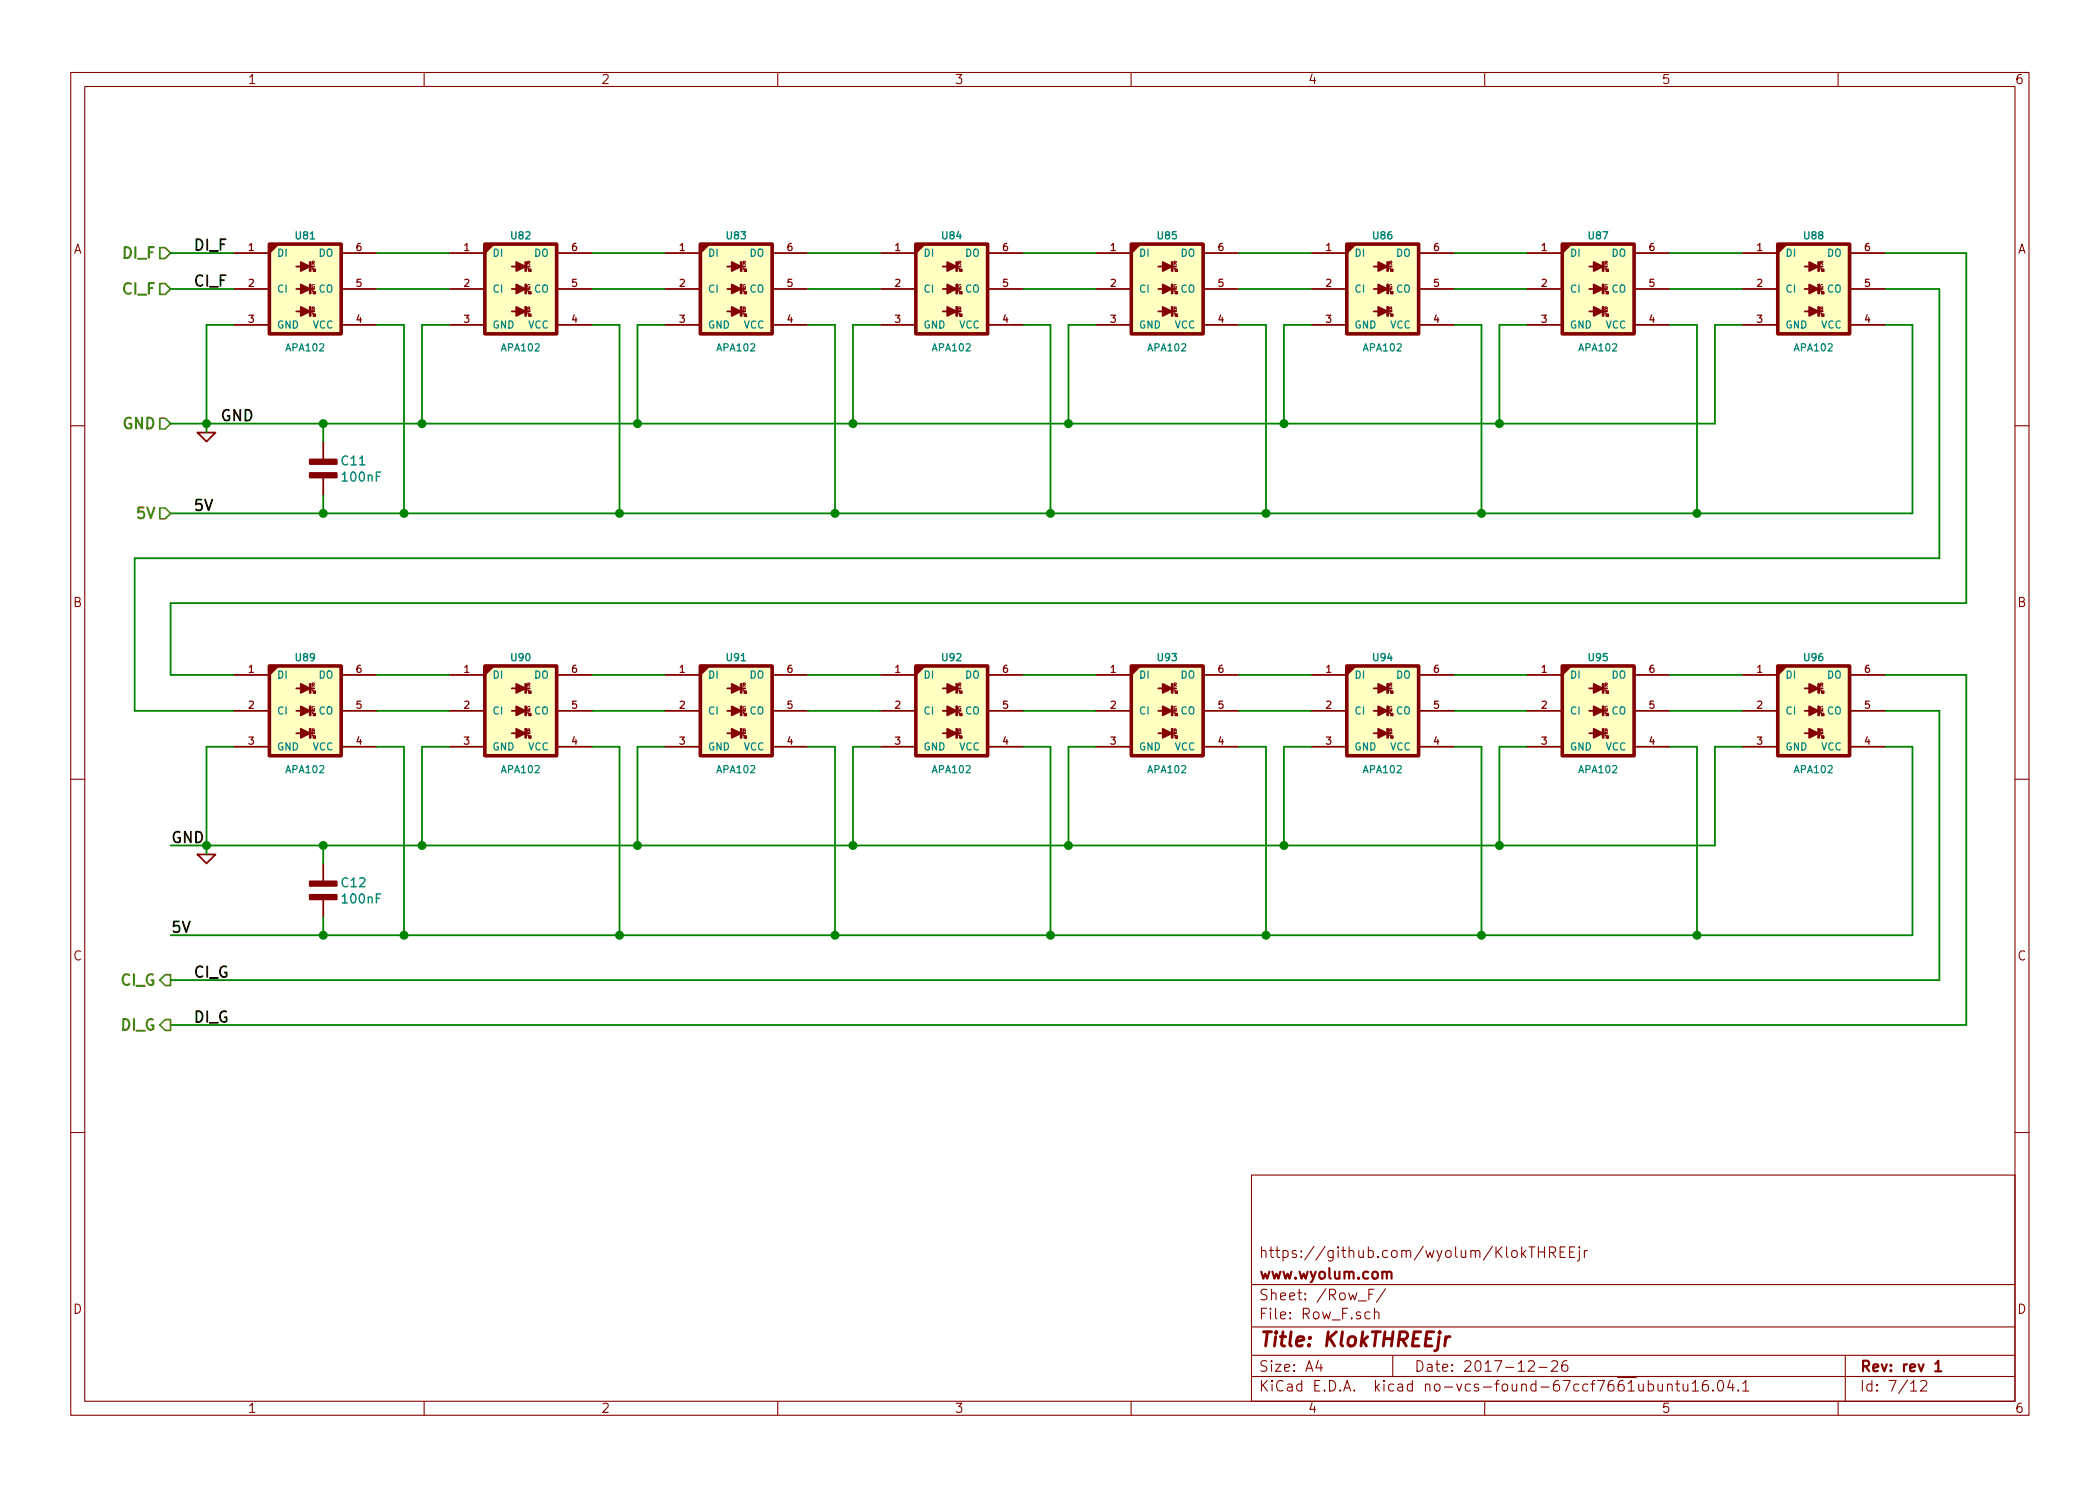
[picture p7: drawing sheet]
EESchema Schematic File Version 4
LIBS:KlokTHREEjr
LIBS:KlokTHREEjr-cache
EELAYER 26 0
EELAYER END
$Descr A4 11693 8268
encoding utf-8
Sheet 7 12
Title "KlokTHREEjr"
Date "2017-12-26"
Rev "rev 1"
Comp "www.wyolum.com"
Comment1 "https://github.com/wyolum/KlokTHREEjr"
Comment2 ""
Comment3 ""
Comment4 ""
$EndDescr
Text Label 1075 1400 0    60   ~ 0
DI_F
Text HLabel 950  2350 0    60   Input ~ 12
GND
$Comp
L KlokTHREEjr:APA102 U81
U 1 1
P 1700 1600
AR Path="/56C21E5C" Ref="U81"  Part="1" 
AR Path="/54254DE3/56C21E5C" Ref="U81"  Part="1" 
F 0 "U81" H 1700 1900 40  0000 C CNB
F 1 "APA102" H 1700 1275 40  0000 C CNN
F 2 "KlokTHREEjr_libs:APA102" H 1600 2000 60  0001 C CNN
F 3 "" H 1700 1600 60  0001 C CNN
F 4 "mfr_pn" H 1700 1600 60  0001 C CNN "manf#"
	1    1700 1600
	1    0    0    -1  
$EndComp
Text Label 1225 2350 0    60   ~ 0
GND
Text Label 1075 2850 0    60   ~ 0
5V
$Comp
L KlokTHREEjr:GND #PWR011
U 1 1
P 1150 2400
F 0 "#PWR011" H 1150 2400 30  0001 C CNN
F 1 "GND" H 1150 2330 30  0001 C CNN
F 2 "" H 1150 2400 60  0001 C CNN
F 3 "" H 1150 2400 60  0001 C CNN
F 4 "Value" H 1150 2400 50  0001 C CNN "manf#"
	1    1150 2400
	1    0    0    -1  
$EndComp
Wire Wire Line
	1150 1800 1150 2350
Wire Wire Line
	950  2350 1150 2350
Wire Wire Line
	10800 3100 10800 1600
Wire Wire Line
	950  2850 1800 2850
Connection ~ 1150 2350
Text HLabel 950  2850 0    60   Input ~ 12
5V
$Comp
L KlokTHREEjr:APA102 U82
U 1 1
P 2900 1600
AR Path="/56C21E87" Ref="U82"  Part="1" 
AR Path="/54254DE3/56C21E87" Ref="U82"  Part="1" 
F 0 "U82" H 2900 1900 40  0000 C CNB
F 1 "APA102" H 2900 1275 40  0000 C CNN
F 2 "KlokTHREEjr_libs:APA102" H 2800 2000 60  0001 C CNN
F 3 "" H 2900 1600 60  0001 C CNN
F 4 "mfr_pn" H 2900 1600 60  0001 C CNN "manf#"
	1    2900 1600
	1    0    0    -1  
$EndComp
$Comp
L KlokTHREEjr:APA102 U83
U 1 1
P 4100 1600
AR Path="/56C21E8F" Ref="U83"  Part="1" 
AR Path="/54254DE3/56C21E8F" Ref="U83"  Part="1" 
F 0 "U83" H 4100 1900 40  0000 C CNB
F 1 "APA102" H 4100 1275 40  0000 C CNN
F 2 "KlokTHREEjr_libs:APA102" H 4000 2000 60  0001 C CNN
F 3 "" H 4100 1600 60  0001 C CNN
F 4 "mfr_pn" H 4100 1600 60  0001 C CNN "manf#"
	1    4100 1600
	1    0    0    -1  
$EndComp
$Comp
L KlokTHREEjr:APA102 U84
U 1 1
P 5300 1600
AR Path="/56C21E97" Ref="U84"  Part="1" 
AR Path="/54254DE3/56C21E97" Ref="U84"  Part="1" 
F 0 "U84" H 5300 1900 40  0000 C CNB
F 1 "APA102" H 5300 1275 40  0000 C CNN
F 2 "KlokTHREEjr_libs:APA102" H 5200 2000 60  0001 C CNN
F 3 "" H 5300 1600 60  0001 C CNN
F 4 "mfr_pn" H 5300 1600 60  0001 C CNN "manf#"
	1    5300 1600
	1    0    0    -1  
$EndComp
$Comp
L KlokTHREEjr:APA102 U85
U 1 1
P 6500 1600
AR Path="/56C21E9F" Ref="U85"  Part="1" 
AR Path="/54254DE3/56C21E9F" Ref="U85"  Part="1" 
F 0 "U85" H 6500 1900 40  0000 C CNB
F 1 "APA102" H 6500 1275 40  0000 C CNN
F 2 "KlokTHREEjr_libs:APA102" H 6400 2000 60  0001 C CNN
F 3 "" H 6500 1600 60  0001 C CNN
F 4 "mfr_pn" H 6500 1600 60  0001 C CNN "manf#"
	1    6500 1600
	1    0    0    -1  
$EndComp
$Comp
L KlokTHREEjr:APA102 U86
U 1 1
P 7700 1600
AR Path="/56C21EA7" Ref="U86"  Part="1" 
AR Path="/54254DE3/56C21EA7" Ref="U86"  Part="1" 
F 0 "U86" H 7700 1900 40  0000 C CNB
F 1 "APA102" H 7700 1275 40  0000 C CNN
F 2 "KlokTHREEjr_libs:APA102" H 7600 2000 60  0001 C CNN
F 3 "" H 7700 1600 60  0001 C CNN
F 4 "mfr_pn" H 7700 1600 60  0001 C CNN "manf#"
	1    7700 1600
	1    0    0    -1  
$EndComp
$Comp
L KlokTHREEjr:APA102 U87
U 1 1
P 8900 1600
AR Path="/56C21EAF" Ref="U87"  Part="1" 
AR Path="/54254DE3/56C21EAF" Ref="U87"  Part="1" 
F 0 "U87" H 8900 1900 40  0000 C CNB
F 1 "APA102" H 8900 1275 40  0000 C CNN
F 2 "KlokTHREEjr_libs:APA102" H 8800 2000 60  0001 C CNN
F 3 "" H 8900 1600 60  0001 C CNN
F 4 "mfr_pn" H 8900 1600 60  0001 C CNN "manf#"
	1    8900 1600
	1    0    0    -1  
$EndComp
$Comp
L KlokTHREEjr:APA102 U88
U 1 1
P 10100 1600
AR Path="/56C21EB7" Ref="U88"  Part="1" 
AR Path="/54254DE3/56C21EB7" Ref="U88"  Part="1" 
F 0 "U88" H 10100 1900 40  0000 C CNB
F 1 "APA102" H 10100 1275 40  0000 C CNN
F 2 "KlokTHREEjr_libs:APA102" H 10000 2000 60  0001 C CNN
F 3 "" H 10100 1600 60  0001 C CNN
F 4 "mfr_pn" H 10100 1600 60  0001 C CNN "manf#"
	1    10100 1600
	1    0    0    -1  
$EndComp
Wire Wire Line
	2100 1400 2500 1400
Wire Wire Line
	3300 1400 3700 1400
Wire Wire Line
	2100 1600 2500 1600
Wire Wire Line
	3300 1600 3700 1600
Wire Wire Line
	4500 1400 4900 1400
Wire Wire Line
	4500 1600 4900 1600
Wire Wire Line
	5700 1400 6100 1400
Wire Wire Line
	5700 1600 6100 1600
Wire Wire Line
	6900 1400 7300 1400
Wire Wire Line
	6900 1600 7300 1600
Wire Wire Line
	8100 1400 8500 1400
Wire Wire Line
	8100 1600 8500 1600
Wire Wire Line
	9300 1400 9700 1400
Wire Wire Line
	9300 1600 9700 1600
Wire Wire Line
	1300 1800 1150 1800
Wire Wire Line
	2500 1800 2350 1800
Wire Wire Line
	2350 1800 2350 2350
Connection ~ 2350 2350
Wire Wire Line
	2100 1800 2250 1800
Wire Wire Line
	2250 1800 2250 2850
Connection ~ 2250 2850
Wire Wire Line
	3300 1800 3450 1800
Wire Wire Line
	3450 1800 3450 2850
Connection ~ 3450 2850
Wire Wire Line
	3700 1800 3550 1800
Wire Wire Line
	3550 1800 3550 2350
Connection ~ 3550 2350
Wire Wire Line
	4500 1800 4650 1800
Wire Wire Line
	4650 1800 4650 2850
Connection ~ 4650 2850
Wire Wire Line
	4900 1800 4750 1800
Wire Wire Line
	4750 1800 4750 2350
Connection ~ 4750 2350
Wire Wire Line
	5700 1800 5850 1800
Wire Wire Line
	5850 1800 5850 2850
Connection ~ 5850 2850
Wire Wire Line
	6100 1800 5950 1800
Wire Wire Line
	5950 1800 5950 2350
Connection ~ 5950 2350
Wire Wire Line
	6900 1800 7050 1800
Wire Wire Line
	7050 1800 7050 2850
Connection ~ 7050 2850
Wire Wire Line
	7300 1800 7150 1800
Wire Wire Line
	7150 1800 7150 2350
Connection ~ 7150 2350
Wire Wire Line
	8100 1800 8250 1800
Wire Wire Line
	8250 1800 8250 2850
Connection ~ 8250 2850
Wire Wire Line
	8500 1800 8350 1800
Wire Wire Line
	8350 1800 8350 2350
Connection ~ 8350 2350
Wire Wire Line
	9300 1800 9450 1800
Wire Wire Line
	9450 1800 9450 2850
Wire Wire Line
	9700 1800 9550 1800
Wire Wire Line
	9550 1800 9550 2350
Wire Wire Line
	10500 1800 10650 1800
Wire Wire Line
	10650 1800 10650 2850
Connection ~ 9450 2850
Wire Wire Line
	10800 1600 10500 1600
Wire Wire Line
	10500 1400 10950 1400
Wire Wire Line
	10950 1400 10950 3350
Wire Wire Line
	10950 3350 950  3350
Text HLabel 950  1400 0    60   Input ~ 12
DI_F
Text HLabel 950  1600 0    60   Input ~ 12
CI_F
Wire Wire Line
	1300 1400 950  1400
Wire Wire Line
	1300 1600 950  1600
Text Label 1075 1600 0    60   ~ 0
CI_F
Text HLabel 950  5450 0    60   Output ~ 12
CI_G
$Comp
L KlokTHREEjr:APA102 U89
U 1 1
P 1700 3950
AR Path="/5A520EF3" Ref="U89"  Part="1" 
AR Path="/54254DE3/5A520EF3" Ref="U89"  Part="1" 
F 0 "U89" H 1700 4250 40  0000 C CNB
F 1 "APA102" H 1700 3625 40  0000 C CNN
F 2 "KlokTHREEjr_libs:APA102" H 1600 4350 60  0001 C CNN
F 3 "" H 1700 3950 60  0001 C CNN
F 4 "mfr_pn" H 1700 3950 60  0001 C CNN "manf#"
	1    1700 3950
	1    0    0    -1  
$EndComp
Text Label 950  4700 0    60   ~ 0
GND
Text Label 950  5200 0    60   ~ 0
5V
Text Label 1075 5450 0    60   ~ 0
CI_G
$Comp
L KlokTHREEjr:GND #PWR012
U 1 1
P 1150 4750
F 0 "#PWR012" H 1150 4750 30  0001 C CNN
F 1 "GND" H 1150 4680 30  0001 C CNN
F 2 "" H 1150 4750 60  0001 C CNN
F 3 "" H 1150 4750 60  0001 C CNN
F 4 "Value" H 1150 4750 50  0001 C CNN "manf#"
	1    1150 4750
	1    0    0    -1  
$EndComp
Wire Wire Line
	1150 4150 1150 4700
Wire Wire Line
	950  5450 10800 5450
Wire Wire Line
	950  4700 1150 4700
Wire Wire Line
	10800 5450 10800 3950
Wire Wire Line
	950  5200 1800 5200
Connection ~ 1150 4700
$Comp
L KlokTHREEjr:APA102 U90
U 1 1
P 2900 3950
AR Path="/5A520F0B" Ref="U90"  Part="1" 
AR Path="/54254DE3/5A520F0B" Ref="U90"  Part="1" 
F 0 "U90" H 2900 4250 40  0000 C CNB
F 1 "APA102" H 2900 3625 40  0000 C CNN
F 2 "KlokTHREEjr_libs:APA102" H 2800 4350 60  0001 C CNN
F 3 "" H 2900 3950 60  0001 C CNN
F 4 "mfr_pn" H 2900 3950 60  0001 C CNN "manf#"
	1    2900 3950
	1    0    0    -1  
$EndComp
$Comp
L KlokTHREEjr:APA102 U91
U 1 1
P 4100 3950
AR Path="/5A520F12" Ref="U91"  Part="1" 
AR Path="/54254DE3/5A520F12" Ref="U91"  Part="1" 
F 0 "U91" H 4100 4250 40  0000 C CNB
F 1 "APA102" H 4100 3625 40  0000 C CNN
F 2 "KlokTHREEjr_libs:APA102" H 4000 4350 60  0001 C CNN
F 3 "" H 4100 3950 60  0001 C CNN
F 4 "mfr_pn" H 4100 3950 60  0001 C CNN "manf#"
	1    4100 3950
	1    0    0    -1  
$EndComp
$Comp
L KlokTHREEjr:APA102 U92
U 1 1
P 5300 3950
AR Path="/5A520F19" Ref="U92"  Part="1" 
AR Path="/54254DE3/5A520F19" Ref="U92"  Part="1" 
F 0 "U92" H 5300 4250 40  0000 C CNB
F 1 "APA102" H 5300 3625 40  0000 C CNN
F 2 "KlokTHREEjr_libs:APA102" H 5200 4350 60  0001 C CNN
F 3 "" H 5300 3950 60  0001 C CNN
F 4 "mfr_pn" H 5300 3950 60  0001 C CNN "manf#"
	1    5300 3950
	1    0    0    -1  
$EndComp
$Comp
L KlokTHREEjr:APA102 U93
U 1 1
P 6500 3950
AR Path="/5A520F20" Ref="U93"  Part="1" 
AR Path="/54254DE3/5A520F20" Ref="U93"  Part="1" 
F 0 "U93" H 6500 4250 40  0000 C CNB
F 1 "APA102" H 6500 3625 40  0000 C CNN
F 2 "KlokTHREEjr_libs:APA102" H 6400 4350 60  0001 C CNN
F 3 "" H 6500 3950 60  0001 C CNN
F 4 "mfr_pn" H 6500 3950 60  0001 C CNN "manf#"
	1    6500 3950
	1    0    0    -1  
$EndComp
$Comp
L KlokTHREEjr:APA102 U94
U 1 1
P 7700 3950
AR Path="/5A520F27" Ref="U94"  Part="1" 
AR Path="/54254DE3/5A520F27" Ref="U94"  Part="1" 
F 0 "U94" H 7700 4250 40  0000 C CNB
F 1 "APA102" H 7700 3625 40  0000 C CNN
F 2 "KlokTHREEjr_libs:APA102" H 7600 4350 60  0001 C CNN
F 3 "" H 7700 3950 60  0001 C CNN
F 4 "mfr_pn" H 7700 3950 60  0001 C CNN "manf#"
	1    7700 3950
	1    0    0    -1  
$EndComp
$Comp
L KlokTHREEjr:APA102 U95
U 1 1
P 8900 3950
AR Path="/5A520F2E" Ref="U95"  Part="1" 
AR Path="/54254DE3/5A520F2E" Ref="U95"  Part="1" 
F 0 "U95" H 8900 4250 40  0000 C CNB
F 1 "APA102" H 8900 3625 40  0000 C CNN
F 2 "KlokTHREEjr_libs:APA102" H 8800 4350 60  0001 C CNN
F 3 "" H 8900 3950 60  0001 C CNN
F 4 "mfr_pn" H 8900 3950 60  0001 C CNN "manf#"
	1    8900 3950
	1    0    0    -1  
$EndComp
$Comp
L KlokTHREEjr:APA102 U96
U 1 1
P 10100 3950
AR Path="/5A520F35" Ref="U96"  Part="1" 
AR Path="/54254DE3/5A520F35" Ref="U96"  Part="1" 
F 0 "U96" H 10100 4250 40  0000 C CNB
F 1 "APA102" H 10100 3625 40  0000 C CNN
F 2 "KlokTHREEjr_libs:APA102" H 10000 4350 60  0001 C CNN
F 3 "" H 10100 3950 60  0001 C CNN
F 4 "mfr_pn" H 10100 3950 60  0001 C CNN "manf#"
	1    10100 3950
	1    0    0    -1  
$EndComp
Wire Wire Line
	2100 3750 2500 3750
Wire Wire Line
	3300 3750 3700 3750
Wire Wire Line
	2100 3950 2500 3950
Wire Wire Line
	3300 3950 3700 3950
Wire Wire Line
	4500 3750 4900 3750
Wire Wire Line
	4500 3950 4900 3950
Wire Wire Line
	5700 3750 6100 3750
Wire Wire Line
	5700 3950 6100 3950
Wire Wire Line
	6900 3750 7300 3750
Wire Wire Line
	6900 3950 7300 3950
Wire Wire Line
	8100 3750 8500 3750
Wire Wire Line
	8100 3950 8500 3950
Wire Wire Line
	9300 3750 9700 3750
Wire Wire Line
	9300 3950 9700 3950
Wire Wire Line
	1300 4150 1150 4150
Wire Wire Line
	2500 4150 2350 4150
Wire Wire Line
	2350 4150 2350 4700
Connection ~ 2350 4700
Wire Wire Line
	2100 4150 2250 4150
Wire Wire Line
	2250 4150 2250 5200
Connection ~ 2250 5200
Wire Wire Line
	3300 4150 3450 4150
Wire Wire Line
	3450 4150 3450 5200
Connection ~ 3450 5200
Wire Wire Line
	3700 4150 3550 4150
Wire Wire Line
	3550 4150 3550 4700
Connection ~ 3550 4700
Wire Wire Line
	4500 4150 4650 4150
Wire Wire Line
	4650 4150 4650 5200
Connection ~ 4650 5200
Wire Wire Line
	4900 4150 4750 4150
Wire Wire Line
	4750 4150 4750 4700
Connection ~ 4750 4700
Wire Wire Line
	5700 4150 5850 4150
Wire Wire Line
	5850 4150 5850 5200
Connection ~ 5850 5200
Wire Wire Line
	6100 4150 5950 4150
Wire Wire Line
	5950 4150 5950 4700
Connection ~ 5950 4700
Wire Wire Line
	6900 4150 7050 4150
Wire Wire Line
	7050 4150 7050 5200
Connection ~ 7050 5200
Wire Wire Line
	7300 4150 7150 4150
Wire Wire Line
	7150 4150 7150 4700
Connection ~ 7150 4700
Wire Wire Line
	8100 4150 8250 4150
Wire Wire Line
	8250 4150 8250 5200
Connection ~ 8250 5200
Wire Wire Line
	8500 4150 8350 4150
Wire Wire Line
	8350 4150 8350 4700
Connection ~ 8350 4700
Wire Wire Line
	9300 4150 9450 4150
Wire Wire Line
	9450 4150 9450 5200
Wire Wire Line
	9700 4150 9550 4150
Wire Wire Line
	9550 4150 9550 4700
Wire Wire Line
	10500 4150 10650 4150
Wire Wire Line
	10650 4150 10650 5200
Connection ~ 9450 5200
Wire Wire Line
	10800 3950 10500 3950
Wire Wire Line
	10500 3750 10950 3750
Wire Wire Line
	10950 3750 10950 5700
Wire Wire Line
	10950 5700 950  5700
Text HLabel 950  5700 0    60   Output ~ 12
DI_G
Wire Wire Line
	1300 3750 950  3750
Text Label 1075 5700 0    60   ~ 0
DI_G
Wire Wire Line
	950  3750 950  3350
Wire Wire Line
	750  3100 750  3950
Wire Wire Line
	750  3100 10800 3100
Wire Wire Line
	750  3950 1300 3950
$Comp
L KlokTHREEjr:C_NP C11
U 1 1
P 1800 2600
F 0 "C11" H 1893 2645 50  0000 L CNN
F 1 "100nF" H 1893 2555 50  0000 L CNN
F 2 "KlokTHREEjr_libs:c_0805" H 1800 2600 60  0001 C CNN
F 3 "" H 1800 2600 60  0000 C CNN
F 4 "Value" H 1800 2600 50  0001 C CNN "manf#"
	1    1800 2600
	1    0    0    -1  
$EndComp
$Comp
L KlokTHREEjr:C_NP C12
U 1 1
P 1800 4950
F 0 "C12" H 1893 4995 50  0000 L CNN
F 1 "100nF" H 1893 4905 50  0000 L CNN
F 2 "KlokTHREEjr_libs:c_0805" H 1800 4950 60  0001 C CNN
F 3 "" H 1800 4950 60  0000 C CNN
F 4 "Value" H 1800 4950 50  0001 C CNN "manf#"
	1    1800 4950
	1    0    0    -1  
$EndComp
Wire Wire Line
	1800 4700 1800 4800
Connection ~ 1800 4700
Wire Wire Line
	1800 5200 1800 5100
Connection ~ 1800 5200
Wire Wire Line
	1800 2850 1800 2750
Connection ~ 1800 2850
Wire Wire Line
	1800 2350 1800 2450
Connection ~ 1800 2350
Wire Wire Line
	1150 2350 1150 2400
Wire Wire Line
	1150 2350 1800 2350
Wire Wire Line
	2350 2350 3550 2350
Wire Wire Line
	2250 2850 3450 2850
Wire Wire Line
	3450 2850 4650 2850
Wire Wire Line
	3550 2350 4750 2350
Wire Wire Line
	4650 2850 5850 2850
Wire Wire Line
	4750 2350 5950 2350
Wire Wire Line
	5850 2850 7050 2850
Wire Wire Line
	5950 2350 7150 2350
Wire Wire Line
	7050 2850 8250 2850
Wire Wire Line
	7150 2350 8350 2350
Wire Wire Line
	8250 2850 9450 2850
Wire Wire Line
	8350 2350 9550 2350
Wire Wire Line
	9450 2850 10650 2850
Wire Wire Line
	1150 4700 1150 4750
Wire Wire Line
	1150 4700 1800 4700
Wire Wire Line
	2350 4700 3550 4700
Wire Wire Line
	2250 5200 3450 5200
Wire Wire Line
	3450 5200 4650 5200
Wire Wire Line
	3550 4700 4750 4700
Wire Wire Line
	4650 5200 5850 5200
Wire Wire Line
	4750 4700 5950 4700
Wire Wire Line
	5850 5200 7050 5200
Wire Wire Line
	5950 4700 7150 4700
Wire Wire Line
	7050 5200 8250 5200
Wire Wire Line
	7150 4700 8350 4700
Wire Wire Line
	8250 5200 9450 5200
Wire Wire Line
	8350 4700 9550 4700
Wire Wire Line
	9450 5200 10650 5200
Wire Wire Line
	1800 4700 2350 4700
Wire Wire Line
	1800 5200 2250 5200
Wire Wire Line
	1800 2850 2250 2850
Wire Wire Line
	1800 2350 2350 2350
$EndSCHEMATC
